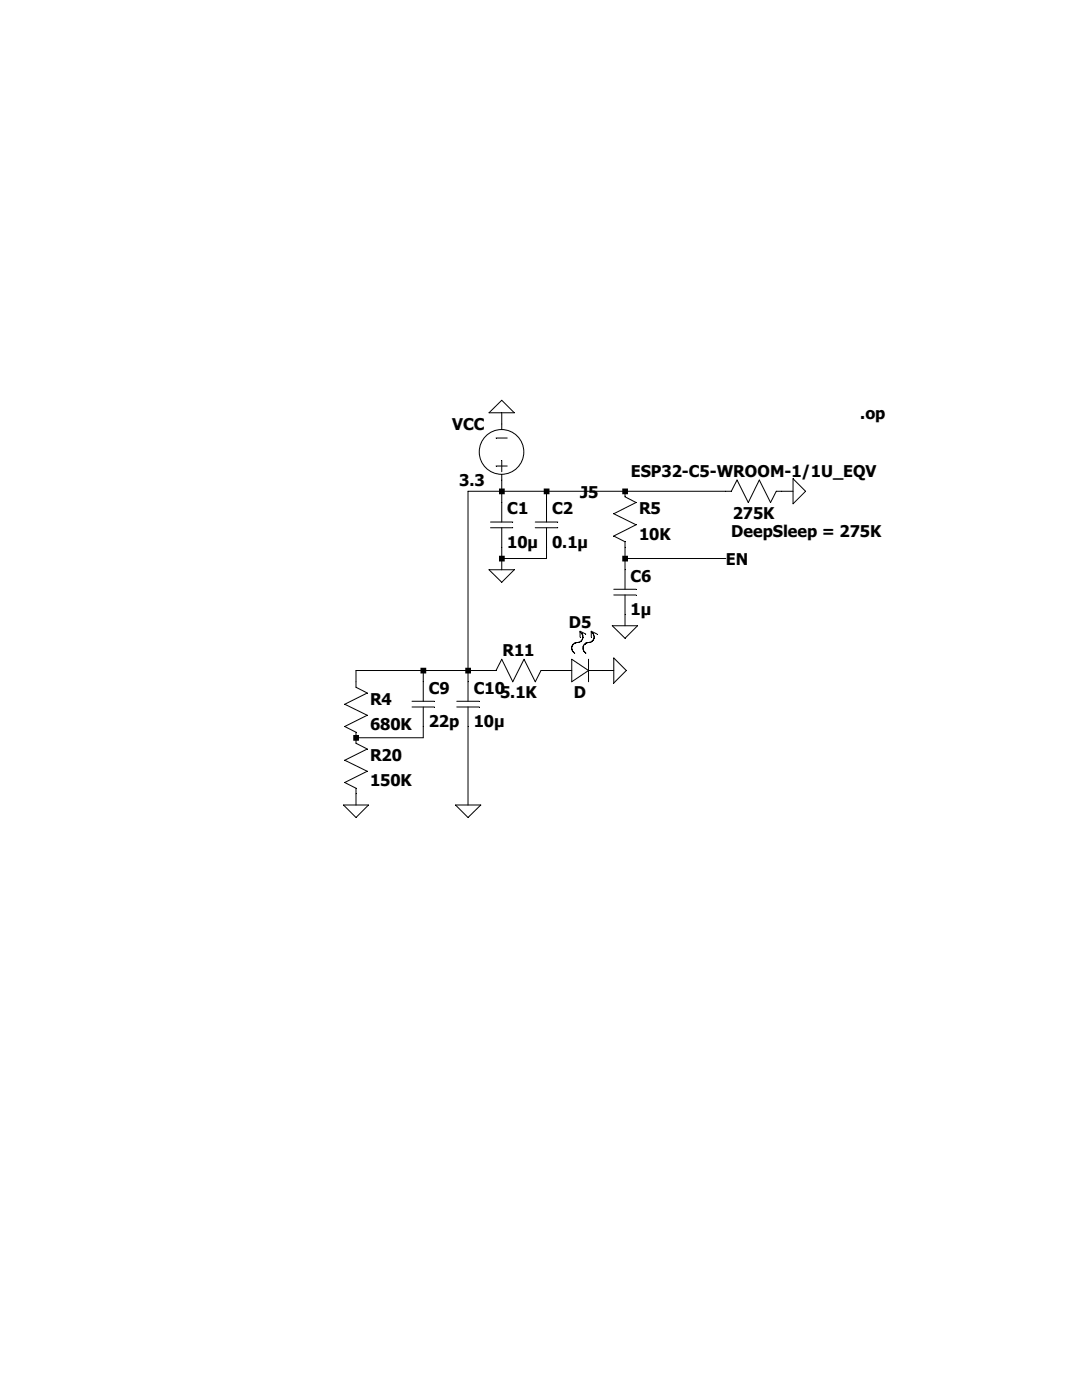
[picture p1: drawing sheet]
<svg xmlns="http://www.w3.org/2000/svg" width="216mm" height="279mm" viewBox="0 0 216 279" stroke-linecap="round" stroke-linejoin="round" font-family="sans-serif">
<g fill="none" stroke="#000" stroke-width=".2">
<path d="M97.6 82.4l2.5-2.5 2.5 2.5zM99 93h2.2M99 87.4h2.2M100.1 82.4v3.3M100.1 91.9v2.2M100.1 94.7v9.5M109.1 98v6.2M124.7 98v1.1l2.2 1.2-4.4 2.2 4.4 2.2-4.4 2.3 2.2 1.1v9.5M158.2 98h-3.3l-1.1 2.3-2.3-4.5-2.2 4.5-2.2-4.5-1.2 2.2h-52.5v42M158.2 95.5l2.5 2.5-2.5 2.5zM97.6 113.7h5l-2.5 2.5zM97.9 104.2h4.4"/>
<path d="M97.9 105.3h4.4M100.1 105.3v8.4M106.8 104.2h4.5M106.8 105.3h4.5M109.1 105.3v6.2h-9M122.5 117.6h4.4M122.5 118.7h4.4M124.7 118.7v6.2M124.7 111.5h20.1M82.2 140h4.5M84.5 133.8v6.2M91.1 140h4.5"/>
<path d="M114.1 133.8h-6.2l-1.1 2.3-2.2-4.5-2.3 4.5-2.2-4.5-1.1 2.2h-28v3.4l2.3 1.1-4.5 2.2 4.5 2.2-4.5 2.3 2.2 1.1v2.2l2.3 1.2-4.5 2.2 4.5 2.2-4.5 2.3 2.2 1.1v3.4M114.1 131.6l3.3 2.2-3.3 2.3zM115.7 126.1a1.17 1.17 0 0 1 .5 1.5 1.17 1.17 0 0 1-1.3 .7l-.7 .6a1.19 1.19 0 0 0 .4 1.4h.1M116.9 126.5l-1.2-.5v1.1M117.4 133.8h5.1M117.4 131.6v4.5M117.9 126.1a1.2 1.2 0 0 1 .6 1.4l-.2 .3a1.53 1.53 0 0 1-1.3 .5l-.6 .6a1.19 1.19 0 0 0 .4 1.4h.1M119.1 126.5l-1.1-.5v1.1M122.2 124.9h5l-2.5 2.5zM122.5 131.3l2.5 2.5-2.5 2.5zM82.2 141.1h4.5M84.5 141.1v6.1h-13.5"/>
<path d="M91.1 141.1h4.5M93.4 141.1v19.6M68.5 160.7h5l-2.5 2.5zM90.9 160.7h5l-2.5 2.5z"/>
<circle cx="100.1" cy="90.2" r="4.5"/>
</g>
<path d="M70.5 146.7h1.1v1.1h-1.1zM83.9 133.3h1.1v1.1h-1.1zM92.8 133.3h1.2v1.1h-1.2zM99.6 97.5h1.1v1.1h-1.1zM99.6 110.9h1.1v1.2h-1.1zM108.5 97.5h1.1v1.1h-1.1zM124.2 97.5h1.1v1.1h-1.1zM124.2 110.9h1.1v1.2h-1.1z" fill-rule="evenodd" fill="#000"/>
<g font-size="3.2">
<text x="171.7" y="83.7">.op</text>
<text x="90.3" y="85.9">VCC</text>
<text x="125.9" y="95.1">ESP32-C5-WROOM-1/1U_EQV</text>
<text x="91.7" y="97.1">3.3</text>
<text x="115.7" y="99.3">J5</text>
<text x="101.2" y="102.7">C1</text>
<text x="110.2" y="102.7">C2</text>
<text x="127.5" y="102.7">R5</text>
<text x="127.5" y="107.7">10K</text>
<text x="145.9" y="107.1">DeepSleep = 275K</text>
<text x="146.2" y="103.5">275K</text>
<text x="101.2" y="109.4">10µ</text>
<text x="110.2" y="109.4">0.1µ</text>
<text x="144.8" y="112.7">EN</text>
<text x="125.8" y="116.1">C6</text>
<text x="113.5" y="125.3">D5</text>
<text x="125.8" y="122.8">1µ</text>
<text x="100.2" y="130.9">R11</text>
<text x="73.8" y="140.7">R4</text>
<text x="85.6" y="138.4">C9</text>
<text x="94.5" y="138.4">C10</text>
<text x="99.8" y="139.3">5.1K</text>
<text x="114.5" y="139.3">D</text>
<text x="73.8" y="145.7">680K</text>
<text x="85.6" y="145.2">22p</text>
<text x="94.5" y="145.2">10µ</text>
<text x="73.8" y="151.8">R20</text>
<text x="73.8" y="156.9">150K</text>
</g>
</svg>
